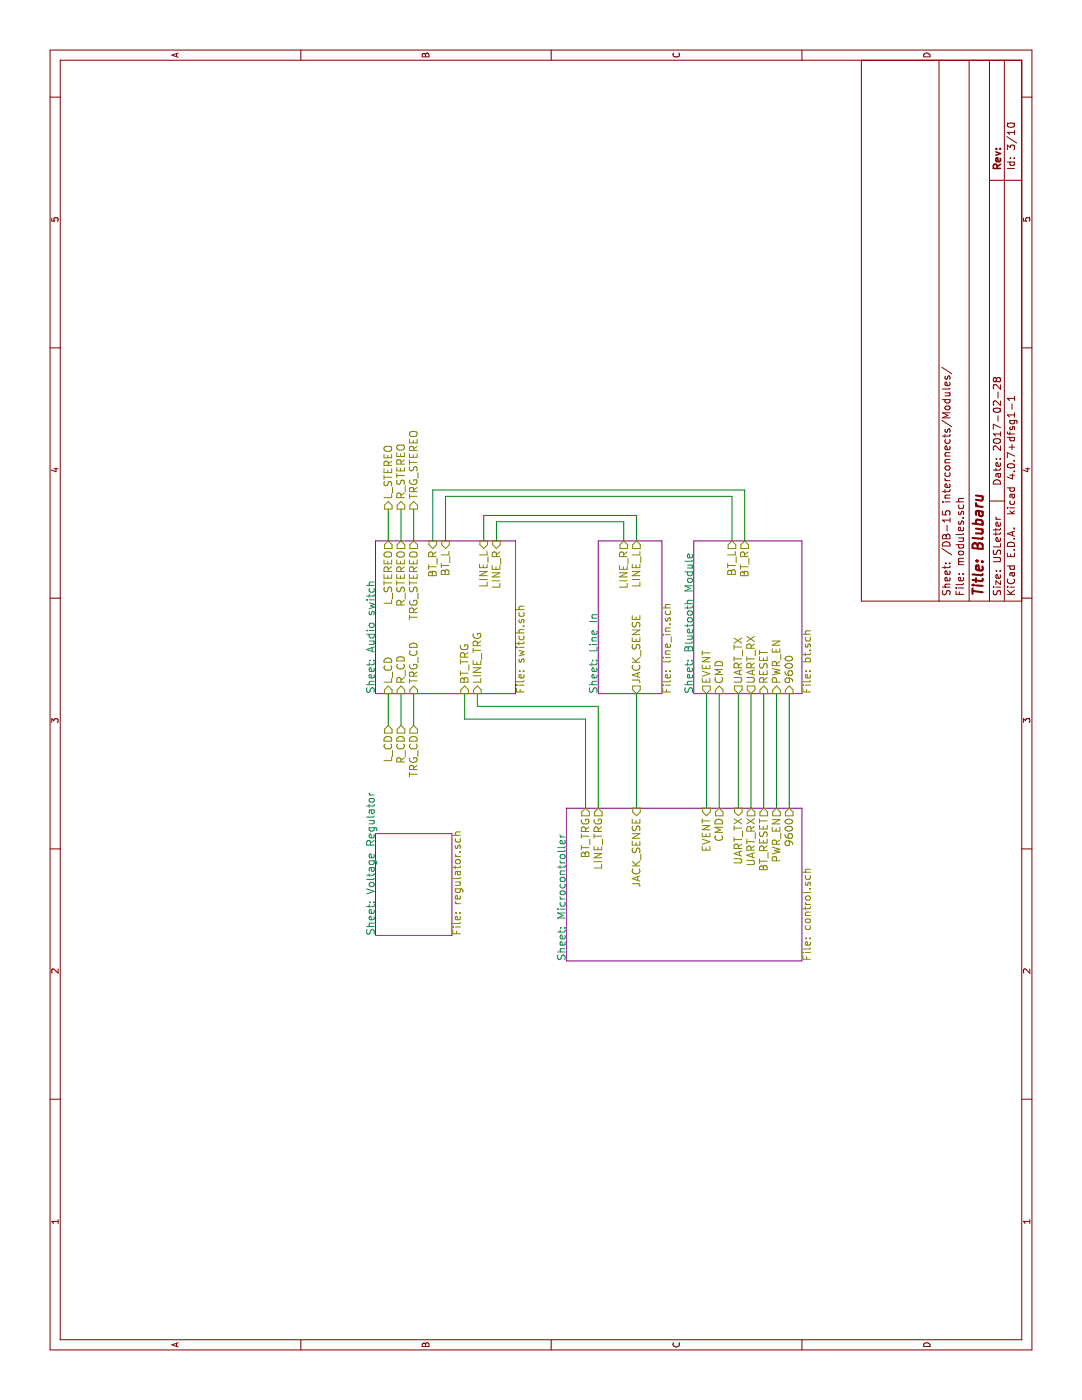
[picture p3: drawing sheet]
EESchema Schematic File Version 2
LIBS:power
LIBS:device
LIBS:transistors
LIBS:conn
LIBS:linear
LIBS:regul
LIBS:74xx
LIBS:cmos4000
LIBS:adc-dac
LIBS:memory
LIBS:xilinx
LIBS:microcontrollers
LIBS:dsp
LIBS:microchip
LIBS:analog_switches
LIBS:motorola
LIBS:texas
LIBS:intel
LIBS:audio
LIBS:interface
LIBS:digital-audio
LIBS:philips
LIBS:display
LIBS:cypress
LIBS:siliconi
LIBS:opto
LIBS:atmel
LIBS:contrib
LIBS:valves
LIBS:blubaru
LIBS:relays
LIBS:switches
LIBS:blubaru-cache
EELAYER 25 0
EELAYER END
$Descr USLetter 11000 8500
encoding utf-8
Sheet 3 10
Title "Blubaru"
Date "2017-02-28"
Rev ""
Comp ""
Comment1 ""
Comment2 ""
Comment3 ""
Comment4 ""
$EndDescr
$Sheet
S 5550 2950 1200 1100
U 58AEC71A
F0 "Audio switch" 60
F1 "switch.sch" 60
F2 "L_CD" I L 5550 3050 60 
F3 "R_CD" I L 5550 3150 60 
F4 "TRG_CD" I L 5550 3250 60 
F5 "BT_L" I R 6750 3500 60 
F6 "BT_R" I R 6750 3400 60 
F7 "BT_TRG" I L 5550 3650 60 
F8 "L_STEREO" O R 6750 3050 60 
F9 "R_STEREO" O R 6750 3150 60 
F10 "TRG_STEREO" O R 6750 3250 60 
F11 "LINE_TRG" I L 5550 3750 60 
F12 "LINE_R" I R 6750 3900 60 
F13 "LINE_L" I R 6750 3800 60 
$EndSheet
Wire Wire Line
	5550 3050 5300 3050
Wire Wire Line
	5550 3150 5300 3150
Wire Wire Line
	5550 3250 5300 3250
Wire Wire Line
	6750 3050 7000 3050
Wire Wire Line
	6750 3150 7000 3150
Wire Wire Line
	6750 3250 7000 3250
Text HLabel 5300 3050 0    60   Input ~ 0
L_CD
Text HLabel 5300 3150 0    60   Input ~ 0
R_CD
Text HLabel 7000 3050 2    60   Output ~ 0
L_STEREO
Text HLabel 7000 3150 2    60   Output ~ 0
R_STEREO
Text HLabel 7000 3250 2    60   Output ~ 0
TRG_STEREO
$Sheet
S 5550 5450 1200 850 
U 58B189CE
F0 "Bluetooth Module" 60
F1 "bt.sch" 60
F2 "BT_L" O R 6750 5750 60 
F3 "BT_R" O R 6750 5850 60 
F4 "UART_TX" O L 5550 5800 60 
F5 "UART_RX" O L 5550 5900 60 
F6 "CMD" I L 5550 5650 60 
F7 "EVENT" O L 5550 5550 60 
F8 "RESET" I L 5550 6000 60 
F9 "9600" I L 5550 6200 60 
F10 "PWR_EN" I L 5550 6100 60 
$EndSheet
Wire Wire Line
	4650 4600 5350 4600
Wire Wire Line
	5350 4600 5350 3650
Text HLabel 5300 3250 0    60   Input ~ 0
TRG_CD
Wire Wire Line
	5550 5550 4650 5550
Wire Wire Line
	4650 5650 5550 5650
Wire Wire Line
	5550 5800 4650 5800
Wire Wire Line
	4650 5900 5550 5900
Wire Wire Line
	4650 4700 5450 4700
Wire Wire Line
	5450 4700 5450 3750
Wire Wire Line
	5450 3750 5550 3750
Wire Wire Line
	5550 5000 4650 5000
Wire Wire Line
	6750 3900 6900 3900
Wire Wire Line
	6900 3900 6900 4900
Wire Wire Line
	6900 4900 6750 4900
Wire Wire Line
	6750 5000 6950 5000
Wire Wire Line
	6950 5000 6950 3800
Wire Wire Line
	6950 3800 6750 3800
Wire Wire Line
	6750 3500 7100 3500
Wire Wire Line
	7100 3500 7100 5750
Wire Wire Line
	7100 5750 6750 5750
Wire Wire Line
	6750 5850 7150 5850
Wire Wire Line
	7150 5850 7150 3400
Wire Wire Line
	7150 3400 6750 3400
$Sheet
S 5550 4700 1200 500 
U 595F0252
F0 "Line In" 60
F1 "line_in.sch" 60
F2 "JACK_SENSE" O L 5550 5000 60 
F3 "LINE_L" O R 6750 5000 60 
F4 "LINE_R" O R 6750 4900 60 
$EndSheet
$Sheet
S 3650 2950 800  600 
U 597565F8
F0 "Voltage Regulator" 60
F1 "regulator.sch" 60
$EndSheet
Wire Wire Line
	5350 3650 5550 3650
$Sheet
S 3450 4450 1200 1850
U 59F28ACC
F0 "Microcontroller" 60
F1 "control.sch" 60
F2 "UART_TX" I R 4650 5800 60 
F3 "UART_RX" O R 4650 5900 60 
F4 "CMD" O R 4650 5650 60 
F5 "EVENT" I R 4650 5550 60 
F6 "BT_TRG" O R 4650 4600 60 
F7 "LINE_TRG" O R 4650 4700 60 
F8 "JACK_SENSE" I R 4650 5000 60 
F9 "BT_RESET" O R 4650 6000 60 
F10 "PWR_EN" O R 4650 6100 60 
F11 "9600" O R 4650 6200 60 
$EndSheet
Wire Wire Line
	4650 6000 5550 6000
Wire Wire Line
	4650 6100 5550 6100
Wire Wire Line
	4650 6200 5550 6200
$EndSCHEMATC
